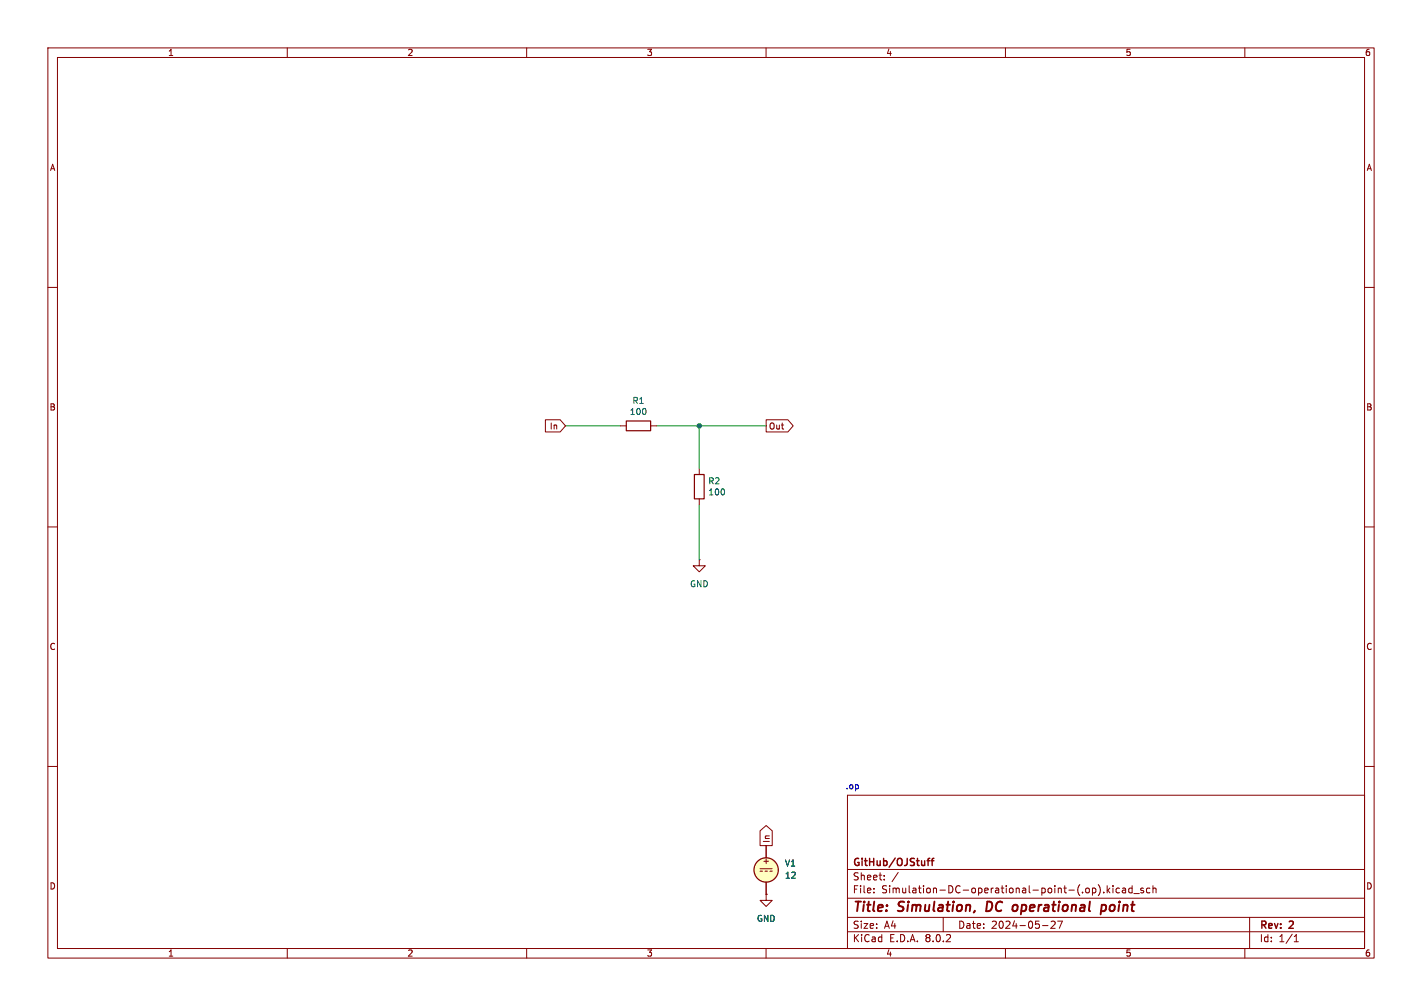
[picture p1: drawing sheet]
<svg xmlns="http://www.w3.org/2000/svg" width="297mm" height="210mm" viewBox="0 0 297 210" stroke-linecap="round" stroke-linejoin="round" font-family="sans-serif">
<g fill="none" stroke="#840000" stroke-width=".21">
<path d="M10 10h277v190h-277zM12 12h273v186h-273zM60 10v2M110 10v2M160 10v2M210 10v2M260 10v2M10 60h2M285 60h2M113.9 87.6h3.1l1.1 1.3-1.1 1.3h-3.1zM129.5 88.9h1.3M135.9 88.9h1.3"/>
<path d="M146 97.8v1.3M160 87.6h4.6l1.1 1.3-1.1 1.3h-4.6zM10 110h2M146 116.8v1.3h1.3l-1.3 1.3-1.2-1.3h1.2M146 116.8h.1M146 104.1v1.3M285 110h2M10 160h2M285 160h2M158.7 173.4l1.3-1.1 1.3 1.1v3.1h-2.6zM160 176.5v2.6M177 166h108v32h-108z"/>
<path d="M60 198v2M110 198v2M158.7 181.4h2.6M158.7 181.9h.6M159.8 181.9h.5M160 198v2M160 186.7v1.3h1.3l-1.3 1.2-1.3-1.2h1.3M160 186.7h.1M160 184.2v2.5M160.8 181.9h.5M177 194.5h108M177 191.5h108"/>
<path d="M177 187.5h108M177 181.5h108M182.5 186.3v.1M182.5 185.5v.1M184.7 183.6v.1M184.7 182.8v.1M187.6 182.1l-1.3 2M197 191.5v3M210 198v2M217.7 193.2h1.2M220.3 192.4v.5l-.8 .9h.9M221.9 192.3l-.7 1.5"/>
<path d="M229.4 184.7a1.72 1.72 0 0 1 0 2.3M230.5 186.3v.1M231.2 184.9v1.5M231.4 185.8l.4 .6M231.8 185.4l-.6 .6M232.5 184.9v.1M232.5 185.4v1M233.8 185.5l-.4-.1-.3 .3 .1 .6h.6M234.5 185.5h.5l.1 .9M235.1 185.8h-.5l-.2 .2 .2 .4 .5-.1M236.5 185.5l-.5-.1-.3 .3 .2 .6h.6M236.5 184.9v1.5"/>
<path d="M236.8 186.5h1.2M238.8 185.5l-.3-.1-.3 .2 .1 .2 .5 .2v.3h-.6M240.2 185.5l-.5-.1-.2 .3 .1 .6h.6M240.8 185.5l.2-.1 .4 .1 .1 .9M240.8 184.9v1.5M260 198v2M261 191.5v6.5M270.3 196.6h.9M270.3 195.5l.4-.4v1.5"/>
</g>
<path d="M203.6 190.1l-.1 .3M206.2 188.2l-.2 2h.4M211.9 188.9l.6 .2M212.5 189.8l-.2 .3-.5 .1M230.1 189h.8l.1 .3v.5a.66 .66 0 0 1-1 .3M230.1 188.9l-.2 2" fill="none" stroke="#840000" stroke-width=".4"/>
<path d="M193.6 179.7h.6M194.2 179.2l-.4 .2v1.3M194.5 179.7h.6M195.1 179.2l-.4 .2v1.3" fill="none" stroke="#840000" stroke-width=".3"/>
<g fill="none" stroke="#840000" stroke-width=".25">
<path d="M130.8 87.9h5.1v2h-5.1zM145 99.1h2.1v5h-2.1z"/>
<circle cx="160" cy="181.6" r="2.54"/>
</g>
<circle cx="160" cy="181.6" r="2.54" fill="#ffffc2" stroke="#ffffc2" stroke-width=".21"/>
<path d="M118.1 88.9h11.4M137.2 88.9h22.8M146 88.9v8.9M146 105.4v11.4" fill="none" stroke="#009600" stroke-width=".21"/>
<circle cx="146" cy="88.9" r=".46" fill="#009600" stroke="#009600" stroke-width=".21"/>
<g font-size="2.8" fill="#840000">
<text x="178" y="190.9">Title:</text>
<text x="187.7" y="190.9">Simulation,</text>
<text x="206.8" y="190.9">DC</text>
<text x="213.2" y="190.9">operational</text>
<text x="232.4" y="190.9">point</text>
</g>
<g font-size="2.1" fill="#840000">
<text x="178" y="184">Sheet:</text>
<text x="178" y="181.2">GitHub/OJStuff</text>
<text x="178" y="186.7">File:</text>
<text x="184.1" y="186.7">Simulation-DC-operational-point-(.op).kicad_sch</text>
<text x="178" y="196.9">KiCad</text>
<text x="178" y="194.1">Size:</text>
<text x="184.7" y="194.1">A4</text>
<text x="185.7" y="196.9">E.D.A.</text>
<text x="193.3" y="196.9">8.0.2</text>
<text x="200" y="194.1">Date:</text>
<text x="207" y="194.1">2024-05-27</text>
<text x="263" y="194.3">Rev:</text>
<text x="263" y="196.9">Id:</text>
<text x="267.1" y="196.9">1/1</text>
<text x="269.4" y="194.3">2</text>
</g>
<g font-size="1.8" fill="#840000">
<text x="35" y="11.9">1</text>
<text x="85" y="11.9">2</text>
<text x="135" y="11.9">3</text>
<text x="185" y="11.9">4</text>
<text x="235" y="11.9">5</text>
<text x="285" y="11.9">6</text>
<text x="10.3" y="35.9">A</text>
<text x="285.3" y="35.9">A</text>
<text x="10.3" y="85.9">B</text>
<text x="114.7" y="89.9">In</text>
<text x="160.5" y="89.9">Out</text>
<text x="285.3" y="85.9">B</text>
<text x="10.3" y="135.9">C</text>
<text x="285.3" y="135.9">C</text>
<text x="161" y="176.1" transform="rotate(-90 161 176.1)">In</text>
<text x="10.3" y="185.9">D</text>
<text x="159.1" y="180.6">+</text>
<text x="285.3" y="185.9">D</text>
<text x="35" y="199.9">1</text>
<text x="85" y="199.9">2</text>
<text x="135" y="199.9">3</text>
<text x="185" y="199.9">4</text>
<text x="235" y="199.9">5</text>
<text x="285" y="199.9">6</text>
</g>
<g font-size="1.8" fill="#006464">
<text x="131.4" y="86.8">100</text>
<text x="132" y="84.5">R1</text>
<text x="147.8" y="101.3">R2</text>
<text x="147.8" y="103.6">100</text>
<text x="144" y="122.8">GND</text>
<text x="163.8" y="181.1">V1</text>
<text x="163.8" y="183.6">12</text>
<text x="158" y="192.6">GND</text>
</g>
<text font-size="1.8" fill="#0000c2" x="176.5" y="164.9">.op</text>
</svg>
